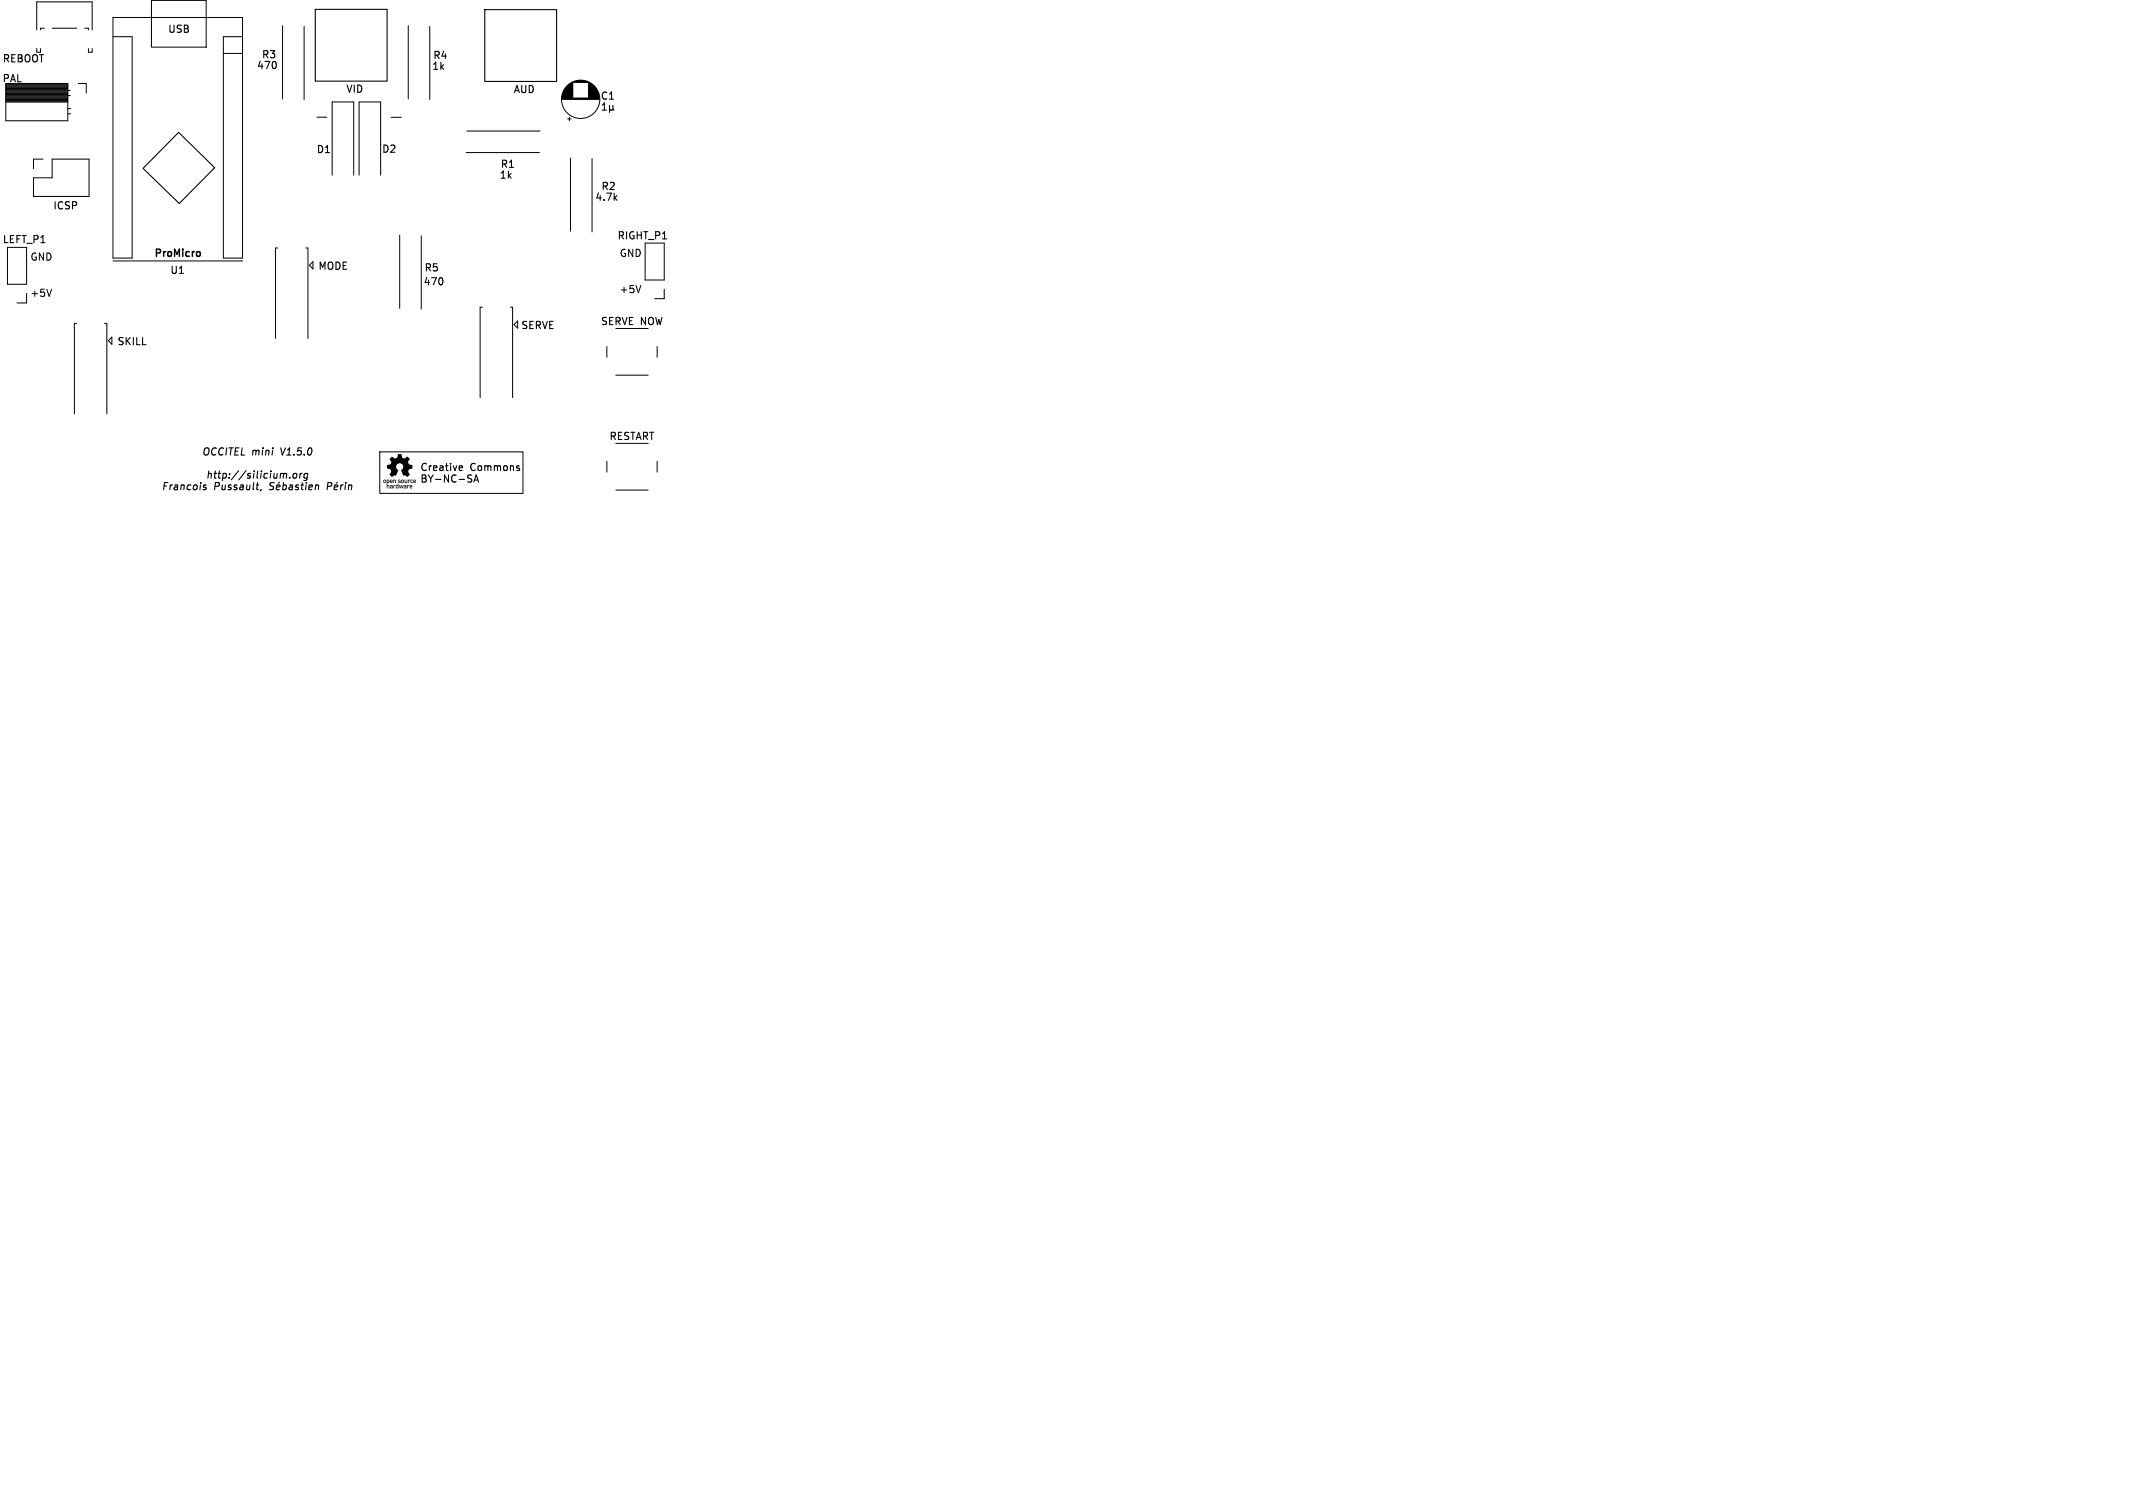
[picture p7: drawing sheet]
<svg xmlns="http://www.w3.org/2000/svg" width="297mm" height="210mm" viewBox="0 0 297 210" stroke-linecap="round" stroke-linejoin="round" font-family="sans-serif">
<g fill="none" stroke="#000" stroke-width=".14">
<path d="M.8 14.2h8.6M.8 13.7h8.6M.8 13.6h8.6M.8 13.5h8.6M.8 13.4h8.6M.8 13.3h8.6M.8 13.2h8.6M.8 13h8.6M.8 12.9h8.6M.8 12.7h8.6M.8 12.4h8.6M.8 12.3h8.6"/>
<path d="M.8 12.2h8.6M.8 12.1h8.6M.8 12h8.6M.8 11.9h8.6M.8 11.6h8.6v5.2h-8.6zM.8 11.7h8.6M.8 12.6h8.6M.8 12.8h8.6M.8 13.9h8.6M.8 14h8.6M.8 14.1h8.6M5.1 4.2v-3.9h7.7v3.9"/>
<path d="M5.1 6.8v.5h.5v-.5M6.2 3.9h-.6v.3M7.3 3.9h3.4M9.4 13.3h.4M9.4 12.6h.4M9.4 15.1h.5M9.4 15.9h.5M10.9 11.6h1.1v1.4M11.8 3.9h.5v.3M12.3 6.8v.5h.5v-.5M15.7 5.1h2.7v30.8h-2.7v-33.5h18.1v33.5h-2.7v-30.8h2.7M21.1 .1h7.6v6.5h-7.6z"/>
<path d="M31.1 7.4h2.7M39.3 3.6v10.2M42.3 3.7v10.2M44.1 16.3h1.4M54.5 16.3l1.3 .1M56.8 3.6v10.2M59.8 3.7v10.2M65 18.3h10.2M78.3 13.8h5.1M78.3 13.7h5.1M78.3 13.6h1.5M78.3 13.5h1.5"/>
<path d="M78.3 13.4h1.5M78.3 13.3h1.5M78.3 13.2h1.5M78.4 13.2h1.4M78.4 13.1h1.4M78.4 13h1.4M78.4 12.9h1.4M78.5 12.9h1.3M78.5 12.8h1.3M78.5 12.7h1.3M78.6 12.6h1.2M78.6 12.5h1.2"/>
<path d="M78.7 12.5h1.1M78.7 12.4h1.1M78.7 12.3h1.1M78.8 12.3h1M78.8 12.2h1M78.9 12.1h.9M79 12h.8M79 16.6h.5M79.1 11.9h.7M79.2 11.9h.6M79.2 11.8h.6M79.3 16.3v.5"/>
<path d="M79.3 11.7h.5M79.4 11.7h.4M79.5 11.6h.3M79.6 11.5h.2M79.8 11.5h2.1M79.8 11.4h2.1M79.9 11.4h1.9M80 11.3h1.7M80.2 11.3h1.3M80.3 11.3h1.1M80.6 11.2h.5M81.9 13.6h1.5"/>
<path d="M81.9 13.5h1.5M81.9 13.4h1.5M81.9 13.3h1.5M81.9 13.2h1.5M81.9 13.2h1.4M81.9 13.1h1.4M81.9 13h1.4M81.9 12.9h1.4M81.9 12.9h1.3M81.9 12.8h1.3M81.9 12.7h1.3M81.9 12.6h1.2"/>
<path d="M81.9 12.5h1.2M81.9 12.5h1.1M81.9 12.4h1.1M81.9 12.3h1.1M81.9 12.3h1M81.9 12.2h1M81.9 12.1h.9M81.9 12h.8M81.9 11.9h.7M81.9 11.9h.6M81.9 11.8h.6M81.9 11.7h.5"/>
<path d="M81.9 11.7h.4M81.9 11.6h.3M81.9 11.5h.2M83.4 13.6h-1.5h1.5M1 34.5h2.7v5.1h-2.7zM6 22.2h-1.3v1.3M7.3 22.2h5.1v5.2h-7.7v-2.6h2.6zM15.7 36.3h18.1M38.7 34.5h-.3v12.6M42.6 34.5h.3v12.6M43.6 36.4v1l-.5-.5zM46.2 24.4v-10.2h3v10.2"/>
<path d="M50 24.4v-10.2h3v10.2M55.7 32.7v10.2M58.7 32.8v10.2M64.9 21.3h10.2M79.4 22v10.2M82.4 22.1v10.2M89.2 39.8l-.3 1M89.8 33.9h2.7v5.1h-2.7zM3.7 40.9v1.3h-1.3M7.2 40.3l-.4 1M10.7 45h-.3v12.6M14.6 45h.3v12.6"/>
<path d="M15.1 47.4l.5-.5v1zM67.2 42.8h-.3v12.6M71.1 42.8h.3v12.6M72.1 44.7l-.5 .5 .5 .5M84.5 48.2v1.5M85.7 52.3h4.6M85.7 45.8h4.6M91.5 48.2v1.5M92.5 40.3v1.3h-1.3M52.9 62.9h19.9v5.8h-19.9zM84.5 64.3v1.5M85.7 68.3h4.6"/>
<path d="M85.7 61.7h4.6M91.5 64.3v1.5"/>
<circle cx="80.8" cy="13.8" r="2.67"/>
</g>
<g fill="#000">
<path d="M53.4 66.8h.2l.1 .1v.4l-.3-.1v-.2l.2 .2 .1-.1-.1-.2-.2 .1zM53.8 66.8l.4 .1v.3h-.3v.4h.3v.4h-.1v-.3l-.1-.1-.1 .1v.3h-.1v-1l.2 .2 .1-.2-.1-.1-.2 .1zM54.4 66.8l.2 .1 .1 .2h-.3l.2 .1h-.3v-.2h.3l-.1-.1-.2 .1zM54.3 67.6h.3l.1 .4h-.4v-.1h.2h.1h-.3l.1-.1 .2-.1v-.1zM54.8 66.8h.3v.5h-.1v-.3v-.1l-.1 .1v.3h-.1zM54.8 67.5l.3 .1-.2 .1v.3h-.1zM55.2 67.6h.2v-.2h.1v.6h-.4v-.2l.2 .1 .1-.1-.1-.2-.2 .2zM55.5 66.8l.3 .1h-.3l.3 .1v.2h-.4l.3-.1-.2-.1zM55.5 67.5h.1l.1 .4 .1-.4 .2 .4 .1-.4h.1l-.1 .5h-.1l-.1-.3-.1 .3h-.1zM54.2 63.9l.4-.3 .4 .3 .3-.2 .1-.5h.5l.1 .5 .3 .2 .4-.3 .4 .3-.3 .4 .1 .4 .5 .1v.4l-.4 .1-.2 .4 .3 .4-.4 .3-.3-.2-.2 .1-.4-.8 .3-.3v-.3l-.2-.3-.3-.1-.3 .1-.1 .3v.3l.3 .3-.4 .8-.2-.1-.3 .2-.4-.3 .3-.4-.2-.3-.4-.2v-.4l.4-.1 .2-.4zM55.9 66.8h.2l.1 .1v.4l-.3-.1v-.2l.1 .2 .2-.1-.1-.2-.2 .1zM56.3 67.6h.3v.4h-.4v-.1h.2h.1h-.3l.1-.1 .2-.1v-.1z"/>
<path d="M56.3 66.8h.1v.3l.1 .1 .1-.1v-.3h.1v.5l-.3-.1zM56.7 67.5l.3 .1-.2 .1v.3h-.1zM56.8 66.8h.3l-.2 .1v.4h-.1zM57.1 67.6h.3v.2h-.3l.3 .2-.3-.1-.1-.2h.3l-.1-.1-.2 .1zM57.2 66.8l.3 .1-.3 .1 .1 .1h.1l.1 .1h-.3zM57.6 66.8l.3 .1v.2h-.3l.3 .1h-.3l-.1-.2h.3l-.1-.1-.2 .1z"/>
</g>
<g fill="none" stroke="#000" stroke-width=".15">
<path d="M24.9 18.4l5 5-4.9 4.9-5.1-4.8zM38.4 8.7v.7M43.9 1.3h10v10h-10zM67.5 1.3h10v10h-10zM61.6 38.9v.6M85.6 27.5l.3 .4M85.9 27.2l-.4 .4M28.4 67.6v.2l.3 .1v.2l-.2 .1h-.2M35.9 68.2h.1M36.4 68.2l-.2 .1M39.6 66h.3v.6M40.3 66.5v.1"/>
<path d="M40.9 66l.1-.1 .3 .1v.4l-.1 .1-.3 .1-.1-.1zM41.8 65.9l-.1 .7M42.1 65.9l-.3 .2M42.8 66h-.3l-.2 .4 .2 .2 .3-.1M42.8 65.9l-.1 .8-.2 .2h-.2M64 65.5h.4M64 64.9h.3l.1 .2-.5 .1M65.5 66.7l.2 .2-.2 .2M66 67.1l.3-1 .3 1M66.1 66.9h.4M72.2 65.2l.2 .1-.2 .2M72.2 64.9h.1"/>
</g>
<path d="M27.8 35.1l.1 .1-.1 .5" fill="none" stroke="#000" stroke-width=".2"/>
<g font-size="1.4">
<text x="23.3" y="4.8">USB</text>
<text x=".3" y="11.7">PAL</text>
<text x=".3" y="8.9">REBOOT</text>
<text x="35.7" y="9.8">470</text>
<text x="36.4" y="8.3">R3</text>
<text x="60.1" y="9.9">1k</text>
<text x="60.2" y="8.4">R4</text>
<text x="48.1" y="13.1">VID</text>
<text x="71.4" y="13.2">AUD</text>
<text x="83.5" y="14.1">C1</text>
<text x="83.6" y="15.6">þÿ 1 µ</text>
<text x="44" y="21.5">D1</text>
<text x="53.1" y="21.5">D2</text>
<text x="69.6" y="23.6">R1</text>
<text x="7.3" y="29.4">ICSP</text>
<text x="69.5" y="25.1">1k</text>
<text x="82.8" y="28.2">4.7k</text>
<text x="83.6" y="26.7">R2</text>
<text x=".3" y="34.1">LEFT_P1</text>
<text x="85.9" y="33.5">RIGHT_P1</text>
<text x="86.2" y="35.9">GND</text>
<text x="4.2" y="41.5">+5V</text>
<text x="4.2" y="36.4">GND</text>
<text x="21.3" y="36.1">ProMicro</text>
<text x="23.6" y="38.3">U1</text>
<text x="44.2" y="37.8">MODE</text>
<text x="58.9" y="39.9">470</text>
<text x="59" y="38">R5</text>
<text x="86.2" y="40.9">+5V</text>
<text x="72.5" y="46">SERVE</text>
<text x="83.6" y="45.5">SERVE NOW</text>
<text x="16.3" y="48.3">SKILL</text>
<text x="28" y="63.6">OCCITEL</text>
<text x="35.1" y="63.6">mini</text>
<text x="39.3" y="63.6">V1.5.0</text>
<text x="58.4" y="65.8">Creative</text>
<text x="65.5" y="65.8">Commons</text>
<text x="84.8" y="61.5">RESTART</text>
<text x="22.4" y="68.5">Francois</text>
<text x="28.6" y="66.9">http://silicium.org</text>
<text x="29.8" y="68.5">Pussault,</text>
<text x="37.7" y="68.5">þÿ S é b a s tþiÿ n é r i n</text>
<text x="46.9" y="68.5">eP</text>
<text x="58.4" y="67.4">BY-NC-SA</text>
</g>
</svg>
